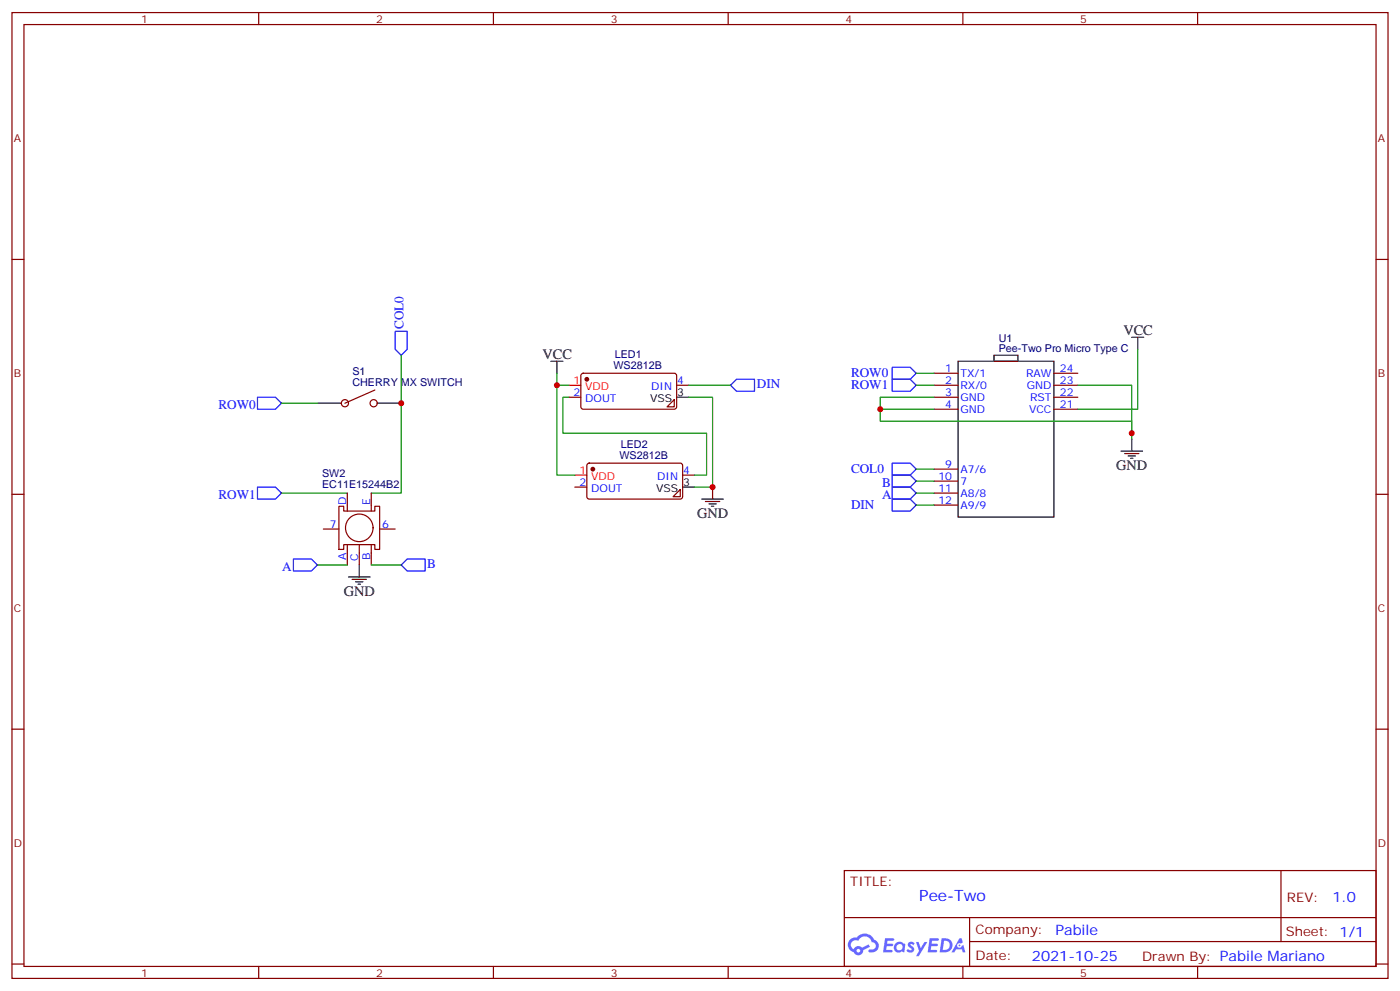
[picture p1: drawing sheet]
<svg xmlns="http://www.w3.org/2000/svg" width="412mm" height="292mm" viewBox="0 0 412 292" stroke-linecap="round" stroke-linejoin="round" font-family="sans-serif">
<g fill="none" stroke="#870000" stroke-width=".35">
<path d="M3.5 3.7h405.4v284.3h-405.4zM7.1 7.2h398.2v277.3h-398.2zM76.2 3.7v3.5M145.3 3.7v3.5M214.5 3.7v3.5M283.6 3.7v3.5M352.8 3.7v3.5M3.5 76.4h3.6M405.3 76.4h3.6M3.5 145.5h3.6M405.3 145.5h3.6M3.5 214.7h3.6"/>
<path d="M405.3 214.7h3.6M248.7 256.3h156.6v28.2h-156.6zM377.3 256.3v20.9M248.7 270.1h156.5M285.6 277.2h119.6M285.6 270.1v14.2M3.5 283.8h3.6M76.2 284.5v3.5M145.3 284.5v3.5M214.5 284.5v3.5M283.6 284.5v3.5M352.8 284.5v3.5"/>
<path d="M405.3 283.8h3.6"/>
</g>
<g fill="#5487ff">
<path d="M267.7 277.5a1.22 1.22 0 0 1 1.7 .2l-.4 .6a.47 .47 0 0 0-.3-.4 .47 .47 0 0 0-.5 .2l.1 .2a1.14 1.14 0 0 1 .8 1.8 1.14 1.14 0 0 1-1.9 0l-.2-.2 .5-.6 .7 .5a.29 .29 0 0 0 .3-.3 .29 .29 0 0 0-.2-.3 1.04 1.04 0 0 1-.6-1.7z"/>
<path d="M260.7 276.2h2.4l.3 .2-.2 .5-1.8 .1-.1 .8h1.5l.3 .4-.3 .4h-1.6l-.2 1.1h1.7l.2 .3-.2 .3-2.6 .1z"/>
<path d="M273.8 276.2h2.4l.3 .2-.1 .5-1.8 .1-.2 .8h1.6l.3 .4-.4 .4-1.6-.1-.1 1.1 1.7 .1 .2 .3-.2 .3-2.6 .1z"/>
<path d="M282.6 276.2h.7l.3 1.3-.6 .3a.69 .69 0 0 0-1 .3 .69 .69 0 0 0 .4 .9 .69 .69 0 0 0 .9-.6l.5-.2 .6 2.2h-.8l-.2-.9h-1.8l-.5 .9h-.8z"/>
<path d="M269.8 277.3h.8l.6 1.8 1.1-1.8h.9l-2.6 4.2h-.8l.9-1.5z"/>
<path d="M277.4 276.2l-.6 4.2h1.3a2.11 2.11 0 0 0 2.5-2.1 2.11 2.11 0 0 0-2.5-2.1zM278.1 277a1.39 1.39 0 0 1 1.7 1.4 1.39 1.39 0 0 1-1.8 1.2h-.3z"/>
<path d="M263.7 277.8a1.54 1.54 0 0 0-.1 2.2 1.54 1.54 0 0 0 2.2 .1l.6 .3 .3-2.3-.2-.3h-.4a1.49 1.49 0 0 0-2.4 0zM264 278.8a.94 .94 0 0 1 1.8 0 .94 .94 0 0 1-1.8 0z"/>
<path d="M250.4 276.6a2.18 2.18 0 0 0 1.1 3.7 1.44 1.44 0 0 0 1.6 .9 1.44 1.44 0 0 0 1.2-1.4l2-1.1-.5-.7-1.9 1a1.47 1.47 0 0 0-2.4 .4 1.39 1.39 0 0 1-.7-1.9 1.39 1.39 0 0 1 2-.5 2.12 2.12 0 0 1 2.2-1.3 2.12 2.12 0 0 1 1.9 1.7 1.14 1.14 0 0 1 1.1 1.4 1.14 1.14 0 0 1-1.7 .7 .43 .43 0 0 0-.5 .4 .43 .43 0 0 0 .4 .5 1.98 1.98 0 0 0 2.5-1.2 1.98 1.98 0 0 0-1.2-2.6 3.1 3.1 0 0 0-5.3-.6l-.9 .1zM252.3 279.9a.55 .55 0 0 1 1.1 0 .55 .55 0 0 1-1.1 0z"/>
<circle cx="282.6" cy="278.3" r=".26"/>
</g>
<g fill="none" stroke="#000" stroke-width=".35">
<path d="M333.4 99.3h3.5M335.1 99.3v3.5M93.5 118.7h7M111.1 118.7h7.1M162.3 106.4h3.5M164 106.4v3.5M199.3 116.9h3.5M282.2 106.4h28.2v45.8h-28.2zM292.8 104.6h7.1v1.8h-7.1zM330.2 132.8h6.3M331.3 133.5h4.2M332.3 134.2h2.1"/>
<path d="M333 134.9h.7M333.4 129.3v3.5M201.1 143.4h3.5M206.7 146.9h6.4M207.8 147.6h4.2M208.8 148.3h2.2M209.5 149h.8M209.9 143.4v3.5M102.7 169.9h6.3M103.7 170.6h4.2M104.8 171.3h2.1M105.5 172h.7"/>
<path d="M105.8 166.3v3.6"/>
</g>
<g fill="none" stroke="#870000" stroke-width=".35">
<path d="M110.4 114.8l-8.8 3.9M167.6 116.9h3.5M171.3 110.1l.5-.2h27.1l.4 .7v9.4l-.7 .5-27.1-.1-.4-.6v-9.2zM198.6 117.7v2.1h-2.1zM199.3 113.4h3.5M275.2 113.4h7M275.2 116.9h7M275.2 109.9h7M310.4 113.4h7.1M310.4 116.9h7.1M310.4 109.9h7.1M173.1 136.6l.5-.3 27.1 .1 .4 .7-.1 9.4-.6 .4h-27.1l-.4-.7v-9.1z"/>
<path d="M201.1 139.9h3.5M275.2 120.5h7M275.2 138.1h7M310.4 120.5h7.1M95.2 155.8h4.6M99.8 149h1.4v1.5h9.2v-1.5h1.4v12.7h-1.4v-1.4h-9.2v1.4h-1.4zM102.3 145.2v5.3M109.4 145.2v5.3M111.8 155.8h4.6M169.3 143.4h3.6M200.4 144.1v2.1h-2.1zM275.2 141.6h7"/>
<path d="M275.2 145.2h7M275.2 148.7h7M102.3 160.3v6M105.8 160.3v6M109.4 160.3v6"/>
<circle cx="101.6" cy="118.7" r="1.06"/>
<circle cx="110.1" cy="118.7" r="1.06"/>
<circle cx="105.8" cy="155.4" r="4.1"/>
</g>
<path d="M167.6 113.4h3.5M169.3 139.9h3.6" fill="none" stroke="#f00" stroke-width=".35"/>
<g fill="#870000" stroke="#870000" stroke-width=".35">
<circle cx="172.9" cy="111.7" r=".53"/>
<circle cx="174.6" cy="138.1" r=".53"/>
</g>
<path d="M116.4 97.5h3.5v5.3l-1.7 1.8-1.8-1.8zM75.8 116.9h5.3l1.8 1.8-1.8 1.8h-5.3zM215.2 113.4l1.8-1.7h5.2v3.5h-5.2zM262.8 108.1h5.3l1.8 1.8-1.8 1.8h-5.3zM262.8 111.7h5.3l1.8 1.7-1.8 1.8h-5.3zM262.8 136.3h5.3l1.8 1.8-1.8 1.8h-5.3zM262.8 139.9h5.3l1.8 1.7-1.8 1.8h-5.3zM75.8 143.4h5.3l1.8 1.8-1.8 1.7h-5.3zM262.8 146.9h5.3l1.8 1.8-1.8 1.8h-5.3zM262.8 143.4h5.3l1.8 1.8-1.8 1.7h-5.3zM86.4 164.6h5.3l1.8 1.7-1.8 1.8h-5.3zM118.2 166.3l1.7-1.7h5.3v3.5h-5.3z" fill="none" stroke="#00f" stroke-width=".35"/>
<g fill="none" stroke="#008700" stroke-width=".35">
<path d="M82.9 118.7h10.6M118.2 104.6v40.6h-8.8M164 109.9v3.5M167.6 116.9h-1.8v10.6h42.3v12.4h-3.5M167.6 113.4h-3.6v26.5h5.3M202.8 116.9h7.1v26.5h-5.3M202.8 113.4h12.4M269.9 113.4h5.3M269.9 109.9h5.3M275.2 116.9h-15.9v3.6M317.5 113.4h15.9v15.9M335.1 102.8v17.7h-17.6"/>
<path d="M269.9 138.1h5.3M275.2 120.5h-15.9v3.5h74.1v3.5M82.9 145.2h19.4M269.9 148.7h5.3M269.9 141.6h5.3M269.9 145.2h5.3M93.5 166.3h8.8M109.4 166.3h8.8"/>
</g>
<g fill="#c00">
<circle cx="164" cy="113.4" r=".88"/>
<circle cx="209.9" cy="143.4" r=".88"/>
<circle cx="118.2" cy="118.7" r=".88"/>
<circle cx="259.3" cy="120.5" r=".88"/>
<circle cx="333.4" cy="127.5" r=".88"/>
</g>
<text font-size="4.6" fill="#00f" x="270.8" y="265.3">Pee-Two</text>
<g font-size="4.2">
<text x="330.9" y="98.6">VCC</text>
<text x="159.8" y="105.7">VCC</text>
<text x="328.8" y="138.5">GND</text>
<text x="205.3" y="152.6">GND</text>
<text x="101.2" y="175.5">GND</text>
</g>
<g font-size="4.2" fill="#00f">
<text x="392.5" y="265.6">1.0</text>
<text x="310.9" y="275.1">Pabile</text>
<text x="304" y="282.9">2021-10-25</text>
</g>
<g font-size="3.9" fill="#00f">
<text x="118.9" y="96.8" transform="rotate(-90 118.9 96.8)">COL0</text>
<text x="250.7" y="111.1">ROW0</text>
<text x="223" y="114.1">DIN</text>
<text x="250.7" y="114.7">ROW1</text>
<text x="64.4" y="120.5">ROW0</text>
<text x="250.7" y="139.3">COL0</text>
<text x="259.9" y="143.4">B</text>
<text x="64.4" y="146.9">ROW1</text>
<text x="250.7" y="149.9">DIN</text>
<text x="259.9" y="146.9">A</text>
<text x="125.9" y="167.1">B</text>
<text x="83.1" y="168.1">A</text>
</g>
<g font-size="3.9" fill="#800">
<text x="250.5" y="260.9">TITLE:</text>
<text x="379.1" y="265.6">REV:</text>
<text x="287.4" y="275.1">Company:</text>
<text x="378.7" y="275.7">Sheet: 1/1</text>
<text x="287.4" y="282.8">Date:</text>
<text x="336.4" y="282.8">Drawn By: Pabile Mariano</text>
</g>
<g font-size="3.2" fill="#800">
<text x="41.6" y="6.7">1</text>
<text x="110.8" y="6.7">2</text>
<text x="179.9" y="6.7">3</text>
<text x="249.1" y="6.7">4</text>
<text x="318.2" y="6.7">5</text>
<text x="4.1" y="41.8">A</text>
<text x="405.9" y="41.8">A</text>
<text x="4.1" y="110.9">B</text>
<text x="405.9" y="110.9">B</text>
<text x="4.1" y="180.1">C</text>
<text x="405.9" y="180.1">C</text>
<text x="4.1" y="249.2">D</text>
<text x="405.9" y="249.2">D</text>
<text x="41.6" y="287.5">1</text>
<text x="110.8" y="287.5">2</text>
<text x="179.9" y="287.5">3</text>
<text x="249.1" y="287.5">4</text>
<text x="318.2" y="287.5">5</text>
</g>
<g font-size="3.2" fill="#000080">
<text x="294.2" y="100.6">U1</text>
<text x="181.1" y="105.4">LED1</text>
<text x="294.2" y="103.5">Pee-Two Pro Micro Type C</text>
<text x="103.8" y="113.8">CHERRY MX SWITCH</text>
<text x="103.8" y="110.5">S1</text>
<text x="180.7" y="108.7">WS2812B</text>
<text x="182.9" y="131.9">LED2</text>
<text x="182.4" y="135.2">WS2812B</text>
<text x="94.9" y="143.7">EC11E15244B2</text>
<text x="94.9" y="140.5">SW2</text>
</g>
<g font-size="3.2" fill="#f00">
<text x="168.9" y="113.1">1</text>
<text x="172.4" y="114.8">VDD</text>
<text x="170.7" y="139.5">1</text>
<text x="174.2" y="141.3">VDD</text>
</g>
<g font-size="3.2" fill="#00f">
<text x="199.5" y="113.1">4</text>
<text x="278.4" y="109.5">1</text>
<text x="278.4" y="113.1">2</text>
<text x="282.9" y="110.9">TX/1</text>
<text x="302.2" y="110.9">RAW</text>
<text x="312.2" y="109.5">24</text>
<text x="312.2" y="113.1">23</text>
<text x="168.9" y="116.6">2</text>
<text x="172.4" y="118.4">DOUT</text>
<text x="191.9" y="114.8">DIN</text>
<text x="278.4" y="116.6">3</text>
<text x="282.9" y="114.5">RX/0</text>
<text x="282.9" y="118">GND</text>
<text x="302.5" y="114.5">GND</text>
<text x="303.4" y="118">RST</text>
<text x="312.2" y="116.6">22</text>
<text x="278.4" y="120.1">4</text>
<text x="282.9" y="121.5">GND</text>
<text x="303.1" y="121.5">VCC</text>
<text x="312.2" y="120.1">21</text>
<text x="278.4" y="137.8">9</text>
<text x="170.7" y="143.1">2</text>
<text x="193.6" y="141.3">DIN</text>
<text x="201.3" y="139.5">4</text>
<text x="276.4" y="141.3">10</text>
<text x="282.9" y="139.2">A7/6</text>
<text x="282.9" y="142.7">7</text>
<text x="102" y="148.7" transform="rotate(-90 102 148.7)">D</text>
<text x="109" y="148.7" transform="rotate(-90 109 148.7)">E</text>
<text x="174.2" y="144.8">DOUT</text>
<text x="276.4" y="144.8">11</text>
<text x="276.4" y="148.3">12</text>
<text x="282.9" y="146.2">A8/8</text>
<text x="282.9" y="149.8">A9/9</text>
<text x="97.1" y="155.4">7</text>
<text x="112.5" y="155.4">6</text>
<text x="102" y="165" transform="rotate(-90 102 165)">A</text>
<text x="105.5" y="165" transform="rotate(-90 105.5 165)">C</text>
<text x="109" y="165" transform="rotate(-90 109 165)">B</text>
</g>
<g font-size="3.2">
<text x="191.5" y="118.4">VSS</text>
<text x="199.5" y="116.6">3</text>
<text x="201.3" y="143.1">3</text>
<text x="193.3" y="144.8">VSS</text>
</g>
</svg>
